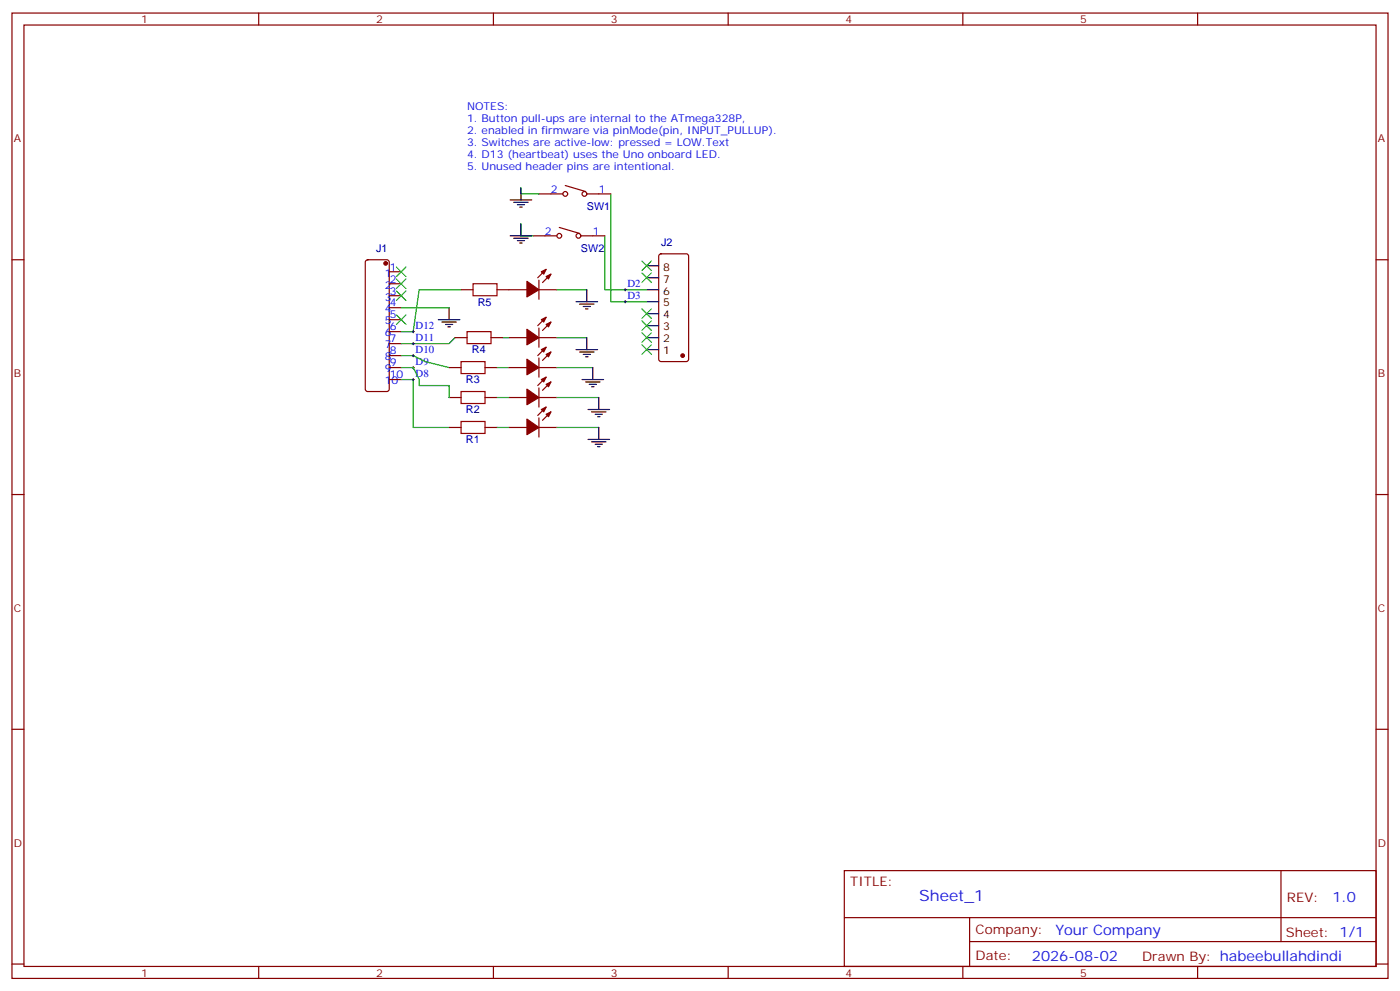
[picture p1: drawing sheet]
<svg xmlns="http://www.w3.org/2000/svg" width="412mm" height="292mm" viewBox="0 0 412 292" stroke-linecap="round" stroke-linejoin="round" font-family="sans-serif">
<g fill="none" stroke="#870000" stroke-width=".35">
<path d="M3.5 3.8h405.4v284.4h-405.4zM7.1 7.4h398.2v277.3h-398.2zM76.2 3.8v3.6M145.3 3.8v3.6M214.5 3.8v3.6M283.6 3.8v3.6M352.8 3.8v3.6M158.7 57.1h7.1M166.5 54.6l6 1.8M172.9 57.1h7M3.5 76.5h3.6M107.8 76.7l.5-.2h5.6l.5 .2 .3 .5v37.4l-.3 .5-.5 .2h-5.6l-.5-.2-.2-.5v-37.4z"/>
<path d="M157 69.5h7M160.9 79.3l-2.5 2.5M164.7 67l6 1.8M171.1 69.5h7.1M194.3 75l.4-.2h7.4l.7 .4v30.6l-.4 .6-7.7 .1-.6-.5-.1-30.5zM405.3 76.5h3.6M114.7 80h3.5M114.7 83.6h3.5M114.7 87.1h3.5M114.7 90.6h3.5M114.7 94.2h3.5M114.7 97.7h3.5"/>
<path d="M134.1 99.4h3.5M135.8 85.3h3.5M144.6 99.4h3.6M146.4 85.3h8.8M149.9 99.4h5.3M158.7 99.4h5.3M158.7 85.3h5.3M158.7 82.5v5.7M158.7 96.6v5.7M160.9 93.5l-2.5 2.4M162.3 94.9l-2.5 2.4M162.3 80.8l-2.5 2.4"/>
<path d="M114.7 101.2h3.5M114.7 104.7h3.5M114.7 108.3h3.5M114.7 111.8h3.5M132.3 108.3h3.5M132.3 117.1h3.5M142.9 108.3h3.5M142.9 117.1h3.5M149.9 108.3h5.3M149.9 117.1h5.3M158.7 108.3h5.3M158.7 117.1h5.3"/>
<path d="M158.7 105.4v5.7M158.7 114.3v5.6M160.9 119.9l-2.5 2.5M160.9 111.1l-2.5 2.5M160.9 102.3l-2.5 2.4M162.3 112.5l-2.5 2.5M162.3 103.7l-2.5 2.5M132.3 125.9h3.5M142.9 125.9h3.5M149.9 125.9h5.3M158.7 125.9h5.3M158.7 123.1v5.6"/>
<path d="M162.3 121.3l-2.5 2.5M3.5 145.7h3.6M405.3 145.7h3.6M3.5 214.8h3.6M405.3 214.8h3.6M248.7 256.4h156.6v28.3h-156.6zM377.3 256.5v20.8M248.7 270.3h156.5M285.6 277.3h119.6M285.6 270.3v14.1M3.5 284h3.6M76.2 284.7v3.5"/>
<path d="M145.3 284.7v3.5M214.5 284.7v3.5M283.6 284.7v3.5M352.8 284.7v3.5M405.3 284h3.6"/>
<circle cx="166.5" cy="57.1" r=".71"/>
<circle cx="172.2" cy="57.1" r=".71"/>
<circle cx="164.7" cy="69.5" r=".71"/>
<circle cx="170.4" cy="69.5" r=".71"/>
</g>
<g fill="none" stroke="#000" stroke-width=".35">
<path d="M150.3 58.9h6.3M151.3 59.6h4.3M153.5 55.4v3.5M150.3 69.5h6.3M151.3 70.2h4.3M152.4 70.9h2.1M152.4 60.3h2.1M153.1 71.6h.7M153.1 61h.7M153.5 65.9v3.6M190.5 78.3h3.5M129.1 94.2h6.4"/>
<path d="M130.2 94.9h4.2M131.2 95.6h2.1M131.9 96.3h.7M132.3 90.6v3.6M169.7 88.9h6.3M170.7 89.6h4.3M171.8 90.3h2.1M172.5 91h.7M172.9 85.3v3.6M172.9 99.4v3.6M190.5 99.4h3.5M190.5 95.9h3.5"/>
<path d="M190.5 92.4h3.5M190.5 88.9h3.5M190.5 85.3h3.5M190.5 81.8h3.5M169.7 103h6.3M170.7 103.7h4.3M171.4 111.8h6.4M171.8 104.4h2.1M172.5 112.5h4.2M172.5 105.1h.7M173.6 113.2h2.1M174.3 113.9h.7"/>
<path d="M174.6 108.3v3.5M176.4 117.1v3.5M190.5 103h3.5M173.2 129.4h6.4M173.2 120.6h6.4M174.3 130.1h4.2M174.3 121.3h4.2M175.3 130.8h2.1M175.3 122h2.1M176 131.6h.7M176 122.7h.7M176.4 125.9v3.5"/>
</g>
<g fill="#870000" stroke="#870000" stroke-width=".35">
<path d="M160.9 122l1.4-.7-.7 1.4z"/>
<path d="M159.5 120.6l1.4-.7-.7 1.4z"/>
<path d="M155.2 123.4l3.5 2.5-3.5 2.1z"/>
<path d="M160.9 113.2l1.4-.7-.7 1.4z"/>
<path d="M159.5 111.8l1.4-.7-.7 1.4z"/>
<path d="M155.2 114.6l3.5 2.5-3.5 2.1z"/>
<path d="M160.9 104.4l1.4-.7-.7 1.4z"/>
<path d="M159.5 103l1.4-.7-.7 1.4z"/>
<path d="M155.2 105.8l3.5 2.5-3.5 2.1z"/>
<path d="M160.9 95.6l1.4-.7-.7 1.4z"/>
<path d="M159.5 94.2l1.4-.7-.7 1.4z"/>
<path d="M155.2 97l3.5 2.4-3.5 2.2z"/>
<path d="M160.9 81.5l1.4-.7-.7 1.4z"/>
<path d="M159.5 80l1.4-.7-.7 1.5z"/>
<path d="M155.2 82.9l3.5 2.4-3.5 2.2z"/>
<circle cx="201.1" cy="104.7" r=".53"/>
<circle cx="113.6" cy="77.6" r=".53"/>
</g>
<g fill="none" stroke="#008700" stroke-width=".35">
<path d="M153.5 55.4v1.7h5.2M179.9 57.1v31.8h10.6M153.5 65.9v3.6h3.5M178.2 69.5v15.8h12.3M118.2 90.6h14.1M134.1 99.4l-1.8 1.8h-14.1M135.8 85.3h-12.3l-1.8 12.4h-3.5M148.2 99.4h1.7M164 85.3h8.9M164 99.4h8.9M118.2 111.8h3.5v14.1h10.6M118.2 104.7h3.5l3.5 1.8 7.1 1.8"/>
<path d="M118.2 108.3h3.5l1.8 3.5v1.8h8.8v3.5M146.4 108.3h3.5M146.4 117.1h3.5M164 108.3h10.6M164 117.1h12.4M146.4 125.9h3.5M164 125.9h12.4"/>
</g>
<g fill="none" stroke="#000" stroke-width=".29">
<path d="M121.4 97.7h.7M121.7 97.3v.7M183.8 85.3h.7M183.8 88.9h.7M184.1 85v.7M184.1 88.5v.7M121.4 111.8h.7M121.4 108.3h.7M121.4 104.7h.7M121.4 101.2h.7M121.7 100.9v.7M121.7 104.4v.7"/>
<path d="M121.7 107.9v.7M121.7 111.4v.7"/>
</g>
<path d="M137.6 97.7h7v3.5h-7zM139.3 83.6h7.1v3.5h-7.1zM135.8 115.3h7.1v3.6h-7.1zM135.8 106.5h7.1v3.5h-7.1zM135.8 124.1h7.1v3.6h-7.1z" fill="none" stroke="#a10000" stroke-width=".35"/>
<g fill="none" stroke="#3c3" stroke-width=".35">
<path d="M116.8 78.6l2.8 2.9M119.6 78.6l-2.8 2.9M189.1 76.9l2.8 2.8M191.9 76.9l-2.8 2.8M116.8 82.2l2.8 2.8M116.8 85.7l2.8 2.8M116.8 92.7l2.8 2.9M119.6 82.2l-2.8 2.8M119.6 85.7l-2.8 2.8M119.6 92.7l-2.8 2.9M189.1 91l2.8 2.8M189.1 94.5l2.8 2.8"/>
<path d="M189.1 98l2.8 2.9M189.1 80.4l2.8 2.8M191.9 91l-2.8 2.8M191.9 94.5l-2.8 2.8M191.9 98l-2.8 2.9M191.9 80.4l-2.8 2.8M189.1 101.6l2.8 2.8M191.9 101.6l-2.8 2.8"/>
</g>
<text font-size="4.6" fill="#00f" x="270.8" y="265.5">Sheet_1</text>
<g font-size="4.2" fill="#00f">
<text x="392.5" y="265.7">1.0</text>
<text x="310.9" y="275.3">Your Company</text>
<text x="304" y="283.1">2026-08-02</text>
</g>
<g font-size="3.9" fill="#800">
<text x="250.5" y="261">TITLE:</text>
<text x="379.1" y="265.7">REV:</text>
<text x="287.4" y="275.2">Company:</text>
<text x="378.7" y="275.8">Sheet: 1/1</text>
<text x="287.4" y="282.9">Date:</text>
<text x="336.4" y="283">Drawn By: habeebullahdindi</text>
</g>
<g font-size="3.2" fill="#800">
<text x="41.6" y="6.8">1</text>
<text x="110.8" y="6.8">2</text>
<text x="179.9" y="6.8">3</text>
<text x="249.1" y="6.8">4</text>
<text x="318.2" y="6.8">5</text>
<text x="4.1" y="41.9">A</text>
<text x="405.9" y="41.9">A</text>
<text x="4.1" y="111.1">B</text>
<text x="405.9" y="111.1">B</text>
<text x="4.1" y="180.2">C</text>
<text x="405.9" y="180.2">C</text>
<text x="4.1" y="249.4">D</text>
<text x="405.9" y="249.4">D</text>
<text x="41.6" y="287.7">1</text>
<text x="110.8" y="287.7">2</text>
<text x="179.9" y="287.7">3</text>
<text x="249.1" y="287.7">4</text>
<text x="318.2" y="287.7">5</text>
</g>
<g font-size="3.2" fill="#00f">
<text x="137.6" y="32.4">NOTES:</text>
<text x="137.6" y="35.9">1. Button pull-ups are internal to the ATmega328P,</text>
<text x="137.6" y="39.5">2. enabled in firmware via pinMode(pin, INPUT_PULLUP).</text>
<text x="137.6" y="43">3. Switches are active-low: pressed = LOW.Text</text>
<text x="137.6" y="46.5">4. D13 (heartbeat) uses the Uno onboard LED.</text>
<text x="137.6" y="50.1">5. Unused header pins are intentional.</text>
<text x="162.3" y="56.8">2</text>
<text x="176.4" y="56.8">1</text>
<text x="160.5" y="69.1">2</text>
<text x="174.6" y="69.1">1</text>
<text x="113.3" y="81.5">1</text>
<text x="114.8" y="79.7">1</text>
<text x="114.8" y="83.2">2</text>
<text x="113.3" y="85">2</text>
<text x="113.3" y="88.5">3</text>
<text x="114.8" y="86.7">3</text>
<text x="184.9" y="84.5">D2</text>
<text x="184.9" y="88">D3</text>
<text x="113.3" y="92">4</text>
<text x="113.3" y="95.6">5</text>
<text x="114.8" y="90.3">4</text>
<text x="114.8" y="93.8">5</text>
<text x="113.3" y="99.1">6</text>
<text x="114.8" y="97.3">6</text>
<text x="114.8" y="100.9">7</text>
<text x="122.4" y="100.3">D11</text>
<text x="122.4" y="96.8">D12</text>
<text x="113.3" y="102.6">7</text>
<text x="113.3" y="106.2">8</text>
<text x="114.8" y="104.4">8</text>
<text x="114.8" y="107.9">9</text>
<text x="122.4" y="107.4">D9</text>
<text x="122.4" y="103.9">D10</text>
<text x="113.3" y="109.7">9</text>
<text x="113.3" y="113.2">10</text>
<text x="114.8" y="111.4">10</text>
<text x="122.4" y="110.9">D8</text>
</g>
<g font-size="3.2" fill="#000080">
<text x="172.9" y="61.8">SW1</text>
<text x="110.8" y="74.1">J1</text>
<text x="171.1" y="74.1">SW2</text>
<text x="194.8" y="72.4">J2</text>
<text x="140.8" y="90">R5</text>
<text x="139" y="104.1">R4</text>
<text x="137.2" y="112.9">R3</text>
<text x="137.2" y="121.8">R2</text>
<text x="137.2" y="130.6">R1</text>
</g>
<g font-size="3.2">
<text x="195.3" y="79.7">8</text>
<text x="195.3" y="83.2">7</text>
<text x="195.3" y="86.7">6</text>
<text x="195.3" y="93.8">4</text>
<text x="195.3" y="90.3">5</text>
<text x="195.3" y="100.9">2</text>
<text x="195.3" y="97.3">3</text>
<text x="195.3" y="104.4">1</text>
</g>
</svg>
